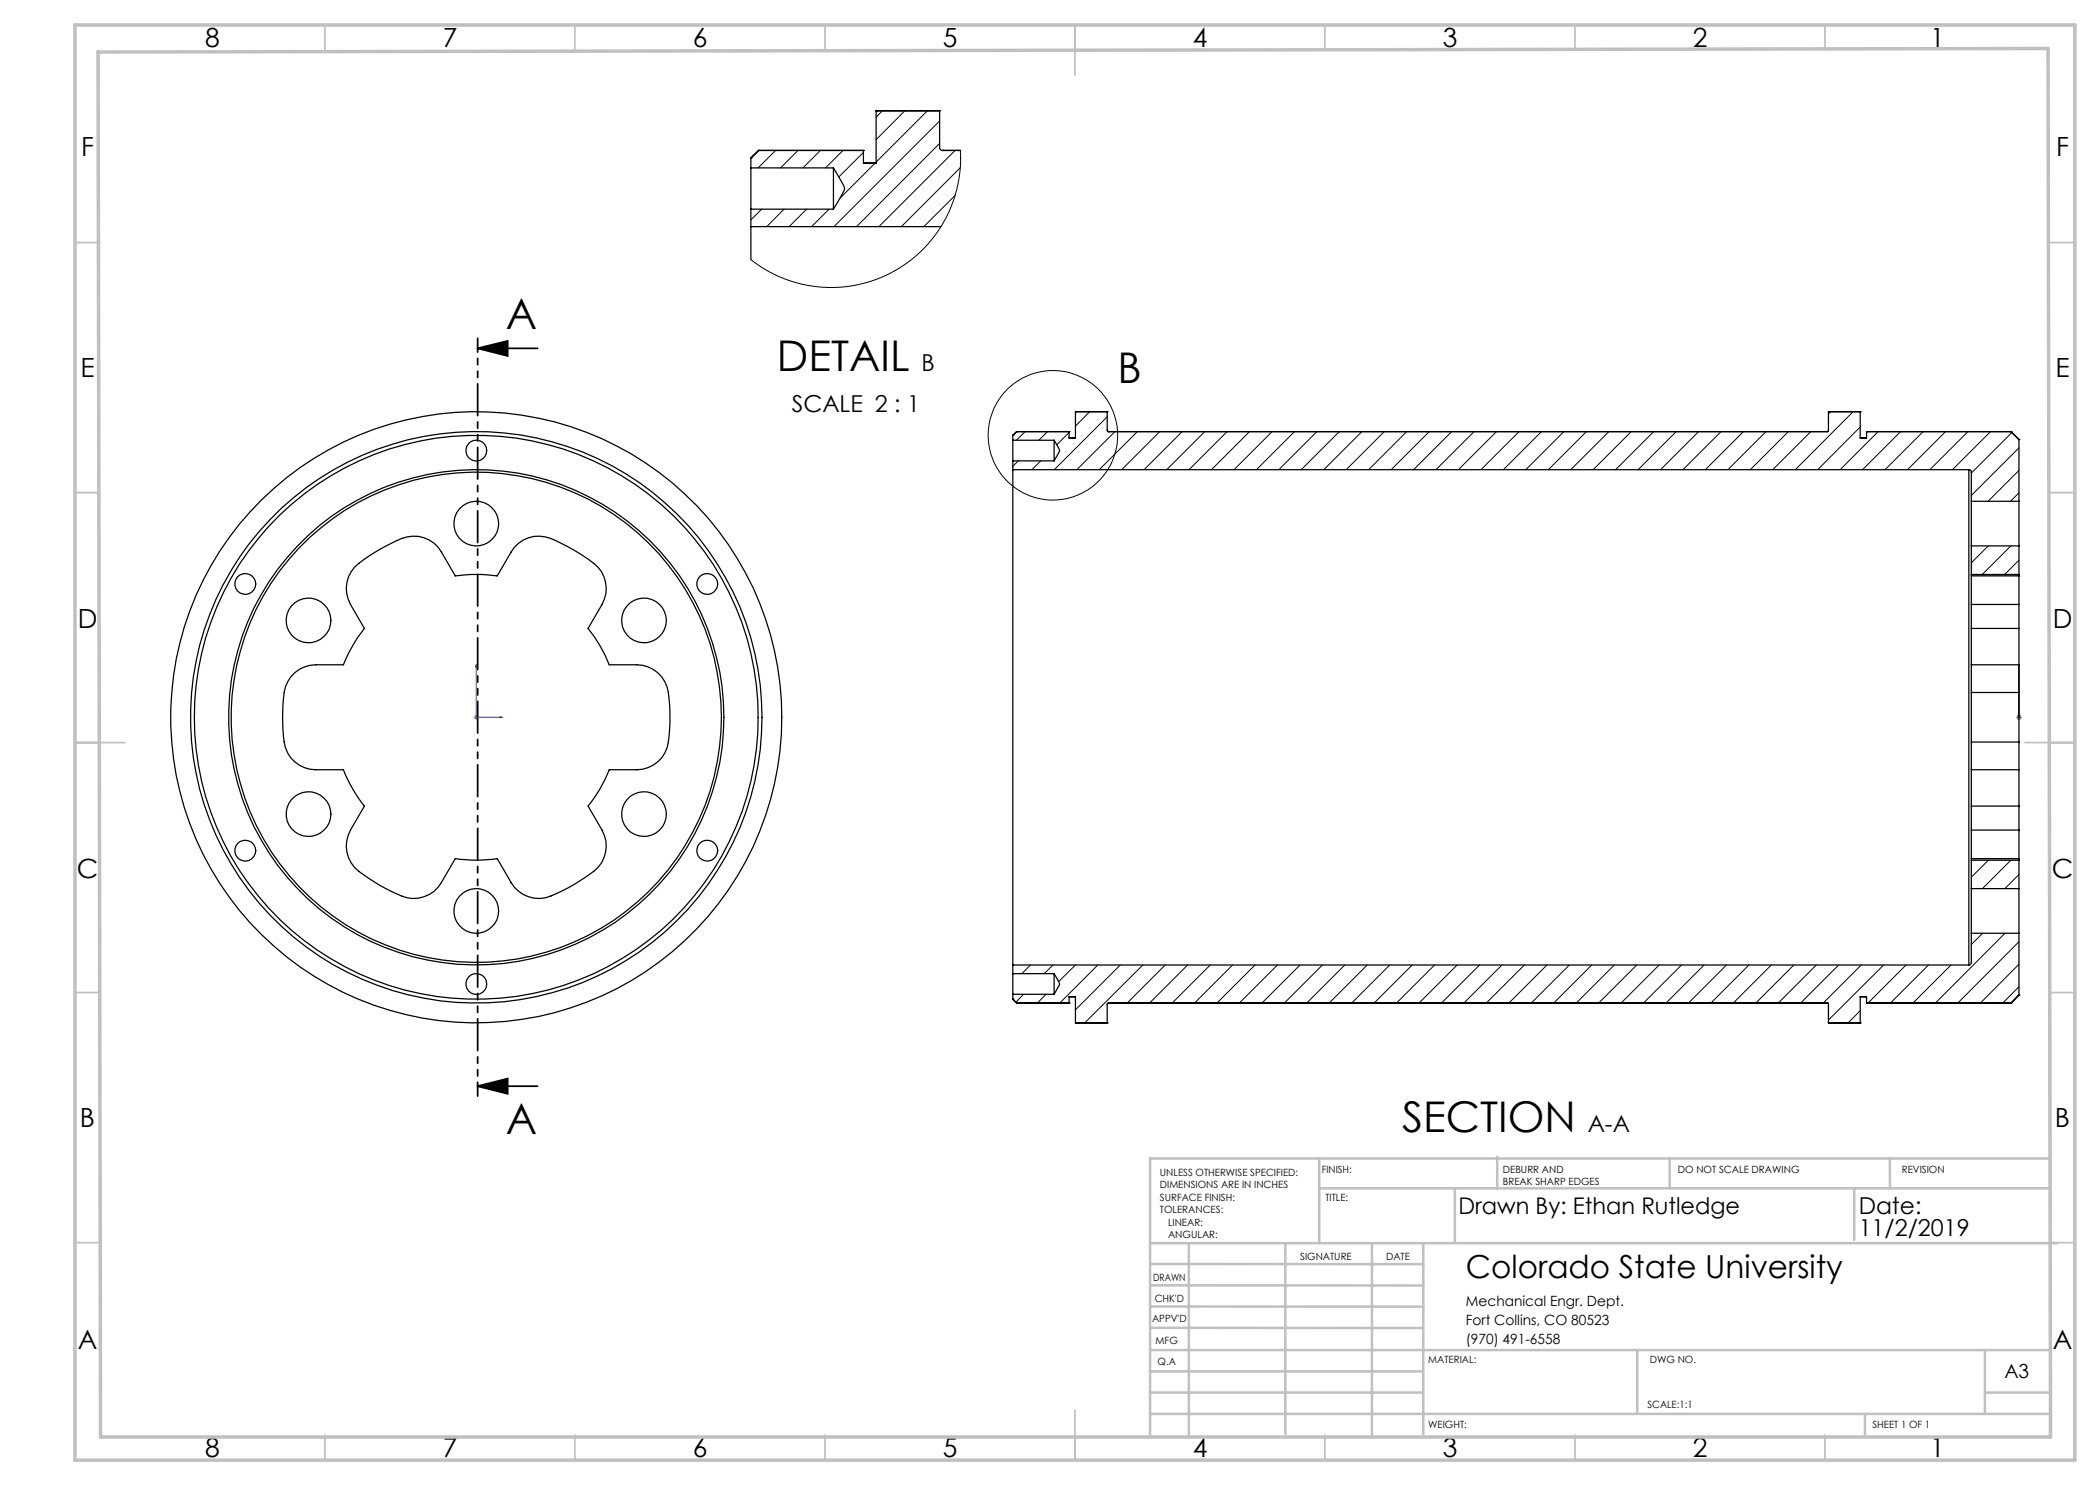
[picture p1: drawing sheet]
<svg xmlns="http://www.w3.org/2000/svg" width="420mm" height="297mm" viewBox="0 0 420 297" stroke-linecap="round" stroke-linejoin="round" font-family="sans-serif">
<circle cx="210.6" cy="87.1" r="12.9" fill="none" stroke="#000" stroke-width=".2"/>
<path d="M95.5 69.7h12M95.5 69.7l6-1.5v3zM95.5 217.2h12M95.5 217.2l6-1.5v3.1z" fill="none" stroke="#000" stroke-width=".35"/>
<path d="M95.2 132.9l.2 .5h-.3zM95.2 132.9v10.6h5.3M403.8 132.9v.5v-.5M403.8 132.9v10.6M100 143.3l.5 .2-.5 .1zM403.8 143.3v.3zM403.8 143.5h.1" fill="none" stroke="#00f" stroke-width=".2"/>
<path d="M94.8 143.5h.9M94.9 143.1l.7 .7M95.2 142.9v1.1M95.6 143.1l-.7 .7M403.3 143.5h1M403.4 143.1l.7 .7M403.8 142.9v1.1M404.1 143.1l-.7 .7" fill="none" stroke="#808080" stroke-width=".2"/>
<path d="M95.5 67.7v151.5" fill="none" stroke="#000" stroke-width=".35" stroke-dasharray="6.3 1.3 1.3 1.3 1.3 1.3" stroke-dashoffset="3.6"/>
<g fill="none" stroke="#c0c0c0" stroke-width=".35">
<path d="M65 5v5M115 5v5M165 5v5M215 5v10M265 5v5M315 5v5M365 5v5M15 48.5h5M410 48.5h5M15 98.5h5M410 98.5h5M15 148.5h10"/>
<path d="M405 148.5h10M15 198.5h5M410 198.5h5M15 248.5h5M410 248.5h5M65 287v5M115 287v5M165 287v5M215 282v10M265 287v5M315 287v5M365 287v5"/>
</g>
<g fill="none" stroke="#c0c0c0" stroke-width=".5">
<path d="M263.8 231.7v16.9M263.8 237.7h146.2M291 237.7v10.9M299.4 231.3v6.4M333.9 231.7v6M370.8 237.7v10.3M378 231.7v6M410 231.7h-180v55.2M230.1 248.6h181.4M230.1 257.1h54.6M230.1 252.8h54.6M237.8 248.8v38.2"/>
<path d="M257.1 248.6v38.2M274.4 248.8v38.2M284.7 248.6v38.2M230 278.5h54.6M230 274.3h54.6M230 270h180M230 265.6h54.7M230.1 261.3h54.6M327.4 270v12.8M397 278.5h13M397 270v12.8M230 282.8h180"/>
<path d="M373 282.8v4.2"/>
</g>
<path d="M15 5h400v287h-400zM19.6 10.4l390-.7 .5 277.7h-390z" fill="none" stroke="#c0c0c0" stroke-width=".7"/>
<path d="M95.5 69.7l6-1.5v3zM95.5 217.2l6-1.5v3.1z" fill="#000"/>
<g fill="#00f">
<path d="M100 143.3l.5 .2-.5 .1zM95.2 132.9l.2 .5h-.3z"/>
<path d="M403.8 143.3v.3zM403.8 132.9v.5zM403.8 143.3v.3zM403.8 132.9v.5zM420 144.2v.3zM420 133.8v.6zM420 144.2v.3zM420 133.8v.6z"/>
</g>
<g fill="none" stroke="#000" stroke-width=".25">
<path d="M150.2 33.6v8.2M150.2 31.6h.1M150.2 31.6v2M150.2 33.6h16.5M151.7 30.1h.1M151.7 30.1h21M151.7 30.1l-1.5 1.5M166.7 33.6l.4 .7a11.9 11.9 0 0 1 1.8 3.4l-.8 1.7-1.4 2.4M166.7 33.6v8.2M172.7 30.1h.1M175.2 22.2h.1M175.2 22.2h12.7"/>
<path d="M175.2 22.2v10.4h-2.5v-2.5M187.9 22.2v7.4l.2 .3 .4 .2M187.9 22.2h.1M188.5 30.1h.1M188.5 30.1h3.6M150.2 45.3v6.6M150.2 45.3h38M150.2 41.8v3.5M150.2 41.8h16.5M202.6 93.9v99.1M202.6 88v4.2M202.6 87.1h.1"/>
<path d="M202.6 93.9h191.2M202.6 87.1v.9M202.6 92.2v1.7M202.6 92.2h8.2M202.6 88h8.2M203.3 86.3h.1M203.3 86.3h10.5M203.3 86.3l-.7 .8M210.8 88l1.1 2.1-1.1 2.1M210.8 88v4.2M213.8 86.3h.1M215.1 82.3h.1"/>
<path d="M215.1 82.3v5.3h-1.3v-1.3M215.1 82.3h6.3M221.4 82.3v3.8l.3 .2M221.4 82.3h.1M221.7 86.3h.1M221.7 86.3h143.7M365.4 86.3h.1M365.7 82.3v3.8l-.3 .2M365.7 82.3h.1M365.7 82.3h6.3M372 82.3h.1M372 82.3v5.3h1.3v-1.3"/>
<path d="M373.3 86.3h.1M373.3 86.3h28.9M393.8 93.9l.3 .1 .2 .4v5.9M393.8 93.9v99.1M402.2 86.3h.1M402.2 86.3l1.6 1.6M403.8 87.9h.1M403.8 87.9v12.4M70.9 113.4a32.7 32.7 0 0 1 10.5-6 6.3 6.3 0 0 1 6.9 3l2.8 4.8a31.4 31.4 0 0 1 8.3 0l2.8-4.8a6.5 6.5 0 0 1 9.1-2.2 35 35 0 0 1 8.3 5.2 6.4 6.4 0 0 1 .8 7.5l-2.8 4.8a28.2 28.2 0 0 1 4.2 7.3h5.6a6.5 6.5 0 0 1 6.4 6.7 32.5 32.5 0 0 1-.4 9.8 6.4 6.4 0 0 1-6 4.4h-5.6a26.7 26.7 0 0 1-4.2 7.3l2.8 4.8a6.5 6.5 0 0 1-2.6 9 33.5 33.5 0 0 1-8.7 4.6 6.4 6.4 0 0 1-6.9-3.1l-2.8-4.8a27.9 27.9 0 0 1-8.3 0l-2.8 4.8a6.5 6.5 0 0 1-9.1 2.2 36.4 36.4 0 0 1-8.3-5.2 6.5 6.5 0 0 1-.8-7.5l2.8-4.8a27.9 27.9 0 0 1-4.2-7.3h-5.6a6.5 6.5 0 0 1-6.4-6.7 35.5 35.5 0 0 1 .4-9.8 6.4 6.4 0 0 1 6-4.4h5.6a29.5 29.5 0 0 1 4.2-7.3l-2.8-4.8a6.3 6.3 0 0 1 .8-7.5zM394.3 114.9v.3M394.3 100.3v8.9M394.3 115.2v5.7"/>
<path d="M394.3 109.2v5.7M394.3 115.2h9.5M394.3 114.9h9.5M394.3 100.3h9.5M394.3 109.2h9.5M403.8 114.9v.3M403.8 100.3v8.9M403.8 115.2v5.7M403.8 109.2v5.7M394.3 125.7v7.3M394.3 133v5.5M394.3 138.5v9.9"/>
<path d="M394.3 133h9.5M394.3 120.9v4.8M394.3 120.9h9.5M394.3 125.7h9.5M394.3 138.5h9.5M403.8 125.7v7.3M403.8 133v5.5M403.8 138.5v9.9M403.8 120.9v4.8M394.3 153.9v7.3M394.3 148.4v5.5M394.3 153.9h9.5"/>
<path d="M394.3 148.4h9.5M403.8 153.9v7.3M403.8 148.4v5.5M394.3 171.7v.3M394.3 177.7v9M394.3 166v5.7M394.3 161.2v4.8M394.3 172v5.7M394.3 172h9.5M394.3 177.7h9.5M394.3 171.7h9.5M394.3 161.2h9.5"/>
<path d="M394.3 166h9.5M403.8 171.7v.3M403.8 177.7v9M403.8 166v5.7M403.8 161.2v4.8M403.8 172v5.7M202.6 194.7v4.2M202.6 199.8h.1M202.6 199.8l.7 .8M202.6 193v1.7M202.6 198.9v.9M202.6 198.9h8.2"/>
<path d="M202.6 194.7h8.2M202.6 193h191.2M210.8 194.7l1.1 2.1-1.1 2.1M210.8 194.7v4.2M394.3 186.7v5.9l-.5 .4M394.3 186.7h9.5M403.8 199h.1M403.8 199l-1.6 1.6M403.8 186.7v12.3M203.3 200.6h.1M203.3 200.6h10.5M213.8 200.6h.1"/>
<path d="M213.8 200.6v-1.2h1.3v5.2M215.1 204.6h.1M215.1 204.6h6.3M221.4 204.6h.1M221.7 200.6l-.3 .2v3.8M221.7 200.6h.1M221.7 200.6h143.7M365.4 200.6l.3 .2v3.8M365.4 200.6h.1M365.7 204.6h.1M365.7 204.6h6.3M372 204.6h.1"/>
<path d="M373.3 200.6h.1M373.3 200.6h28.9M373.3 200.6v-1.2h-1.3v5.2M402.2 200.6h.1"/>
<circle cx="95.2" cy="90.1" r="2.08"/>
<circle cx="49.1" cy="116.8" r="2.1"/>
<circle cx="95.3" cy="104.7" r="4.5"/>
<circle cx="141.4" cy="116.8" r="2.1"/>
<circle cx="61.7" cy="124.1" r="4.5"/>
<circle cx="128.8" cy="124.1" r="4.5"/>
<circle cx="95.2" cy="143.4" r="61.1"/>
<circle cx="95.2" cy="143.4" r="56.4"/>
<circle cx="95.2" cy="143.5" r="57.2"/>
<circle cx="95.3" cy="143.5" r="49.5"/>
<circle cx="95.3" cy="143.5" r="49"/>
<circle cx="49.1" cy="170.1" r="2.1"/>
<circle cx="61.7" cy="162.8" r="4.5"/>
<circle cx="128.8" cy="162.8" r="4.5"/>
<circle cx="141.4" cy="170.1" r="2.1"/>
<circle cx="95.2" cy="196.8" r="2.08"/>
<circle cx="95.3" cy="182.2" r="4.5"/>
</g>
<g fill="none" stroke="#000" stroke-width=".2">
<path d="M155.1 30.1l-3.5 3.5M159.6 30.1l-3.5 3.5M164.1 30.1l-3.5 3.5M168.6 30.1l-3.5 3.5M172.7 30.5l-4.9 4.9M175 32.6l-7 7M176.5 22.2l-1.3 1.2M181 22.2l-5.8 5.7M185.5 22.2l-10.3 10.2M187.9 24.2l-21.1 21.1M187.9 28.7l-16.6 16.6M191 30.1l-15.2 15.2"/>
<path d="M191 39.1l-6.3 6.2M192.1 33.5l-11.8 11.8M192.1 30.1l-.1 4-.7 4-1.3 3.8-1.7 3.3-2.1 3-2.6 2.7-2.3 1.8-3.4 2-3.6 1.5-3.5 .9-3.7 .4-3.3-.1-2.3-.3-2.5-.6-2.9-1-3.1-1.6-2.8-2M152.3 41.8l-2.1 2.2M156.8 41.8l-3.4 3.5M161.3 41.8l-3.5 3.5M165.8 41.8l-3.5 3.5M203.6 92.2l-1 1.1M205 86.3l-1.7 1.7M208.1 92.2l-1.7 1.7M209.5 86.3l-1.7 1.7M213.8 86.5l-2.5 2.5"/>
<path d="M217.9 82.3l-2.8 2.9M221.4 83.4l-10.5 10.5M223 86.3l-7.6 7.6M227.5 86.3l-7.6 7.6M232 86.3l-7.7 7.6M236.4 86.3l-7.6 7.6M240.9 86.3l-7.6 7.6M245.4 86.3l-7.6 7.6M249.9 86.3l-7.6 7.6M254.4 86.3l-7.6 7.6M258.9 86.3l-7.6 7.6M263.4 86.3l-7.6 7.6"/>
<path d="M267.9 86.3l-7.7 7.6M272.4 86.3l-7.6 7.6M276.9 86.3l-7.7 7.6M281.3 86.3l-7.6 7.6M285.9 86.3l-7.7 7.6M290.3 86.3l-7.6 7.6M294.8 86.3l-7.6 7.6M299.3 86.3l-7.6 7.6M303.8 86.3l-7.6 7.6M308.3 86.3l-7.6 7.6M312.8 86.3l-7.6 7.6M317.3 86.3l-7.6 7.6"/>
<path d="M321.8 86.3l-7.7 7.6M326.2 86.3l-7.6 7.6M330.7 86.3l-7.6 7.6M335.2 86.3l-7.6 7.6M339.7 86.3l-7.6 7.6M344.2 86.3l-7.6 7.6M348.7 86.3l-7.6 7.6M353.2 86.3l-7.6 7.6M357.7 86.3l-7.6 7.6M362.2 86.3l-7.7 7.6M366.1 82.3l-.4 .5M370.6 82.3l-11.5 11.6"/>
<path d="M372 85.4l-8.5 8.5M375.6 86.3l-7.6 7.6M380.1 86.3l-7.6 7.6M384.6 86.3l-7.6 7.6M389.1 86.3l-7.6 7.6M393.6 86.3l-7.6 7.6M398.1 86.3l-7.6 7.6M402.4 86.5l-8.1 8.1M403.8 89.6l-9.5 9.5M403.8 98.6l-1.7 1.7M403.8 94.1l-6.2 6.2M397.7 109.2l-3.4 3.4"/>
<path d="M402.2 109.2l-5.7 5.7M403.8 112l-2.9 2.9M397.7 172l-3.4 3.4M402.2 172l-5.7 5.7M403.8 174.9l-2.8 2.8M204.7 198.9l-1.5 1.5M206.1 193l-1.7 1.7M209.2 198.9l-1.7 1.7M210.6 193l-1.8 1.7M215.1 193l-3.4 3.3M219.6 193l-7.7 7.6M224 193l-8.9 9"/>
<path d="M228.6 193l-11.6 11.6M233 193l-7.6 7.6M237.5 193l-7.6 7.6M242 193l-7.6 7.6M246.5 193l-7.6 7.6M251 193l-7.6 7.6M255.5 193l-7.6 7.6M260 193l-7.6 7.6M264.5 193l-7.6 7.6M269 193l-7.7 7.6M273.4 193l-7.6 7.6M278 193l-7.7 7.6"/>
<path d="M282.4 193l-7.6 7.6M286.9 193l-7.6 7.6M291.4 193l-7.6 7.6M295.9 193l-7.6 7.6M300.4 193l-7.6 7.6M304.9 193l-7.6 7.6M309.4 193l-7.6 7.6M313.9 193l-7.7 7.6M318.3 193l-7.6 7.6M322.9 193l-7.7 7.6M327.3 193l-7.6 7.6M331.8 193l-7.6 7.6"/>
<path d="M336.3 193l-7.6 7.6M340.8 193l-7.6 7.6M345.3 193l-7.6 7.6M349.8 193l-7.6 7.6M354.3 193l-7.7 7.6M358.8 193l-7.6 7.6M363.3 193l-7.7 7.6M367.7 193l-7.6 7.6M372.3 193l-7.7 7.6M376.7 193l-11 11M381.2 193l-7.6 7.6M385.7 193l-7.6 7.6"/>
<path d="M390.2 193l-7.6 7.6M396.5 186.7l-2.2 2.2M401 186.7l-13.9 13.9M403.8 188.3l-12.3 12.3M403.8 192.9l-7.7 7.7M403.8 197.3l-3.3 3.3M372 202.1l-2.4 2.5"/>
</g>
<g font-size="8.5">
<text x="101.2" y="65.8">A</text>
<text x="155.4" y="74.2">DETAIL</text>
<text x="223.5" y="76.7">B</text>
<text x="101.2" y="226.9">A</text>
<text x="280.4" y="226.3">SECTION</text>
</g>
<text font-size="6.3" x="293.2" y="255.5">Colorado State University</text>
<g font-size="5.3">
<text x="41" y="9.5">8</text>
<text x="88.5" y="9.5">7</text>
<text x="138.5" y="9.5">6</text>
<text x="188.5" y="9.5">5</text>
<text x="238.5" y="9.5">4</text>
<text x="288.5" y="9.5">3</text>
<text x="338.5" y="9.5">2</text>
<text x="386" y="9.5">1</text>
<text x="16.2" y="31.3">F</text>
<text x="411.2" y="31.3">F</text>
<text x="16.1" y="75.5">E</text>
<text x="411.1" y="75.5">E</text>
<text x="15.5" y="125.5">D</text>
<text x="410.5" y="125.5">D</text>
<text x="15.4" y="175.5">C</text>
<text x="410.4" y="175.5">C</text>
<text x="16" y="225.5">B</text>
<text x="411" y="225.5">B</text>
<text x="15.5" y="269.8">A</text>
<text x="410.5" y="269.8">A</text>
<text x="41" y="291.5">8</text>
<text x="88.5" y="291.5">7</text>
<text x="138.5" y="291.5">6</text>
<text x="188.5" y="291.5">5</text>
<text x="238.5" y="291.5">4</text>
<text x="288.5" y="291.5">3</text>
<text x="338.5" y="291.5">2</text>
<text x="386" y="291.5">1</text>
</g>
<g font-size="4.7">
<text x="184.3" y="74.2">B</text>
<text x="158.4" y="82.4">SCALE 2 : 1</text>
<text x="317.5" y="226.3">A-A</text>
<text x="371.7" y="242.7">Date:</text>
<text x="371.7" y="247.3">11/2/2019</text>
</g>
<text font-size="4.6" x="291.7" y="242.7">Drawn By: Ethan Rutledge</text>
<text font-size="3.9" x="400.9" y="275.5">A3</text>
<g font-size="2.8">
<text x="293.2" y="261.1">Mechanical Engr. Dept.</text>
<text x="293.2" y="264.9">Fort Collins, CO 80523</text>
<text x="293.2" y="268.7">(970) 491-6558</text>
</g>
<g font-size="2">
<text x="232" y="235.1">UNLESS OTHERWISE SPECIFIED:</text>
<text x="232" y="237.6">DIMENSIONS ARE IN INCHES</text>
<text x="264.4" y="234.6">FINISH:</text>
<text x="300.6" y="234.6">DEBURR AND</text>
<text x="300.6" y="237.1">BREAK SHARP EDGES</text>
<text x="335.6" y="234.6">DO NOT SCALE DRAWING</text>
<text x="380.4" y="234.6">REVISION</text>
<text x="232" y="240.1">SURFACE FINISH:</text>
<text x="232" y="242.6">TOLERANCES:</text>
<text x="233.6" y="245.1">LINEAR:</text>
<text x="265.1" y="240.2">TITLE:</text>
<text x="233.6" y="247.6">ANGULAR:</text>
<text x="260" y="251.9">SIGNATURE</text>
<text x="277.2" y="251.9">DATE</text>
<text x="230.6" y="256.1">DRAWN</text>
<text x="230.9" y="260.3">CHK'D</text>
<text x="230.4" y="264.4">APPV'D</text>
<text x="231.1" y="268.8">MFG</text>
<text x="231.5" y="273">Q.A</text>
<text x="285.6" y="272.5">MATERIAL:</text>
<text x="330" y="272.5">DWG NO.</text>
<text x="329.5" y="281.7">SCALE:1:1</text>
<text x="285.6" y="285.5">WEIGHT:</text>
<text x="374.5" y="285.6">SHEET 1 OF 1</text>
</g>
</svg>
